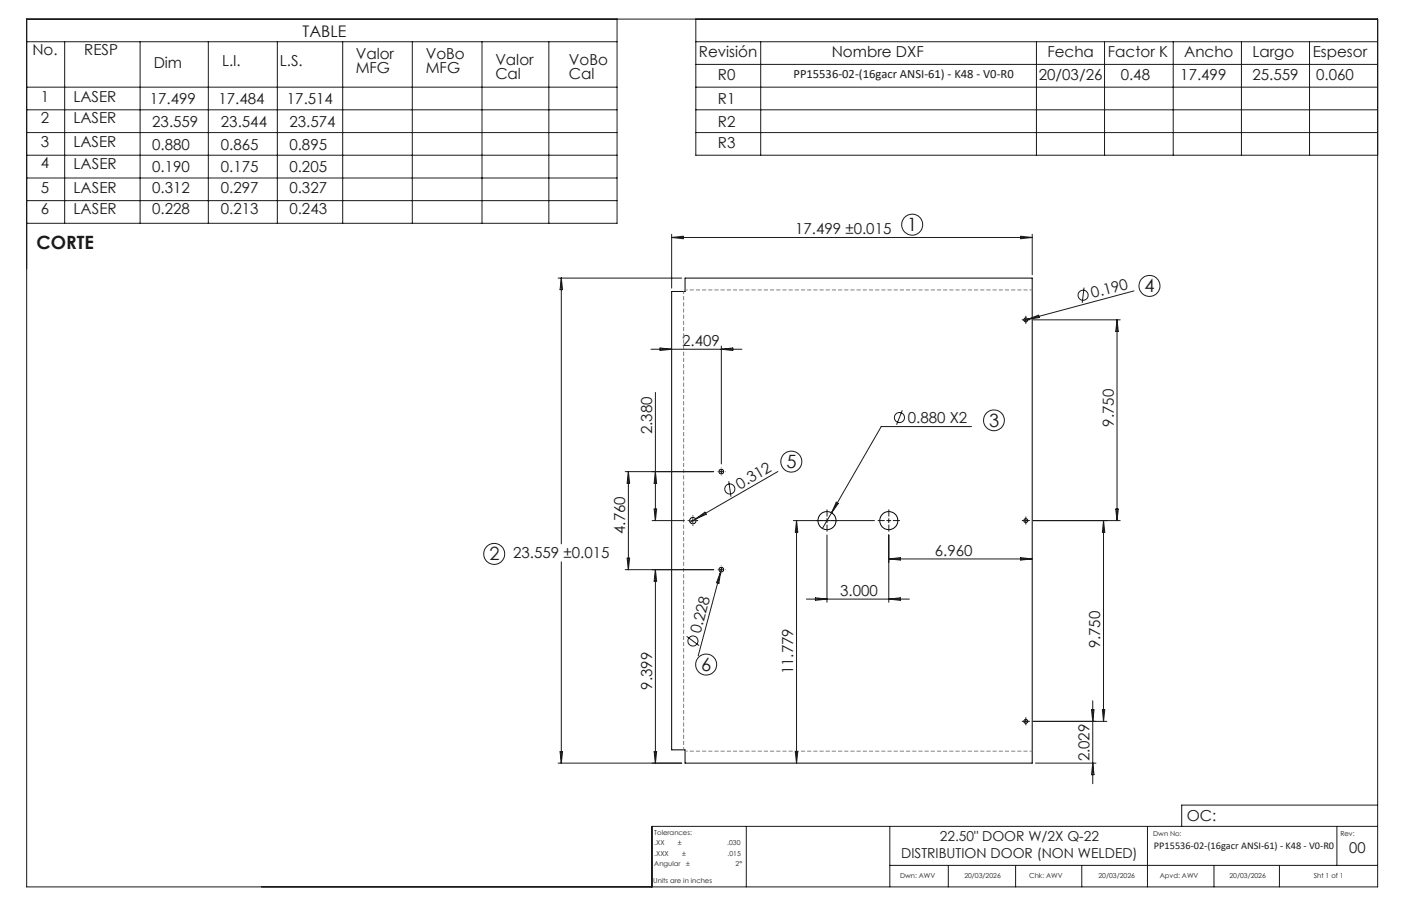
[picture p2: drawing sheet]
<svg xmlns="http://www.w3.org/2000/svg" width="432mm" height="279mm" viewBox="0 0 432 279" stroke-linecap="round" stroke-linejoin="round" font-family="sans-serif">
<g fill="none" stroke="#000" stroke-width=".31">
<path d="M211.1 85.8h107v149.5h-107v-4.1h-4.1v-141.3h4.1z"/>
<circle cx="316.2" cy="98.6" r=".6"/>
<circle cx="222.3" cy="145.4" r=".72"/>
<circle cx="213.5" cy="160.5" r=".98"/>
<circle cx="222.3" cy="175.7" r=".72"/>
<circle cx="254.9" cy="160.5" r="2.79"/>
<circle cx="273.9" cy="160.5" r="2.79"/>
<circle cx="316.2" cy="160.5" r=".6"/>
<circle cx="316.2" cy="222.5" r=".6"/>
</g>
<g fill="none" stroke="#191924" stroke-width=".31">
<path d="M8.2 5.9h416.4v267.6h-416.4zM8.2 12.9h182M19.9 12.9v56M43.2 12.9v56M64.2 12.9v56M85.5 12.9v56M105.6 12.9v56M127.1 12.9v56M148.6 12.9v56M169.2 12.9v56M190.2 5.9v63h-182M214.5 12.9h210.1"/>
<path d="M214.5 5.9v42h210.1M214.5 19.9h210.1M234.5 12.9v35M319.4 12.9v35M340.4 12.9v35M361.6 12.9v35M382.6 12.9v35M403.6 12.9v35M8.2 26.9h182M8.2 33.9h182M214.5 26.9h210.1M214.5 33.9h210.1"/>
<path d="M8.2 40.9h182M8.2 47.9h182M8.2 54.9h182M214.5 40.9h210.1M8.2 61.9h182M207 72.2v16.7M207 73.2h111.1M207 73.2l3.6-.4v.8zM314.6 72.8l3.5 .4-3.5 .4zM318.1 72.2v12.5M172 85.8h38.1M173 85.8v81.9"/>
<path d="M173 85.8l.4 3.5h-.8zM315.5 98.6h1.3M316.2 98v1.3M316.7 98.5l-1.1 .3M316.7 98.5l3.4-1.3 .2 .7zM318.4 98.6h26.9M334.1 88.7l-.5 4.7M344.3 98.6v61.9M344.3 98.6l.4 3.6h-.8zM349.5 89.7l-32.8 8.8M200.7 107.7h28M203.4 107.3l3.6 .4-3.6 .4z"/>
<path d="M222.3 106.7v36.4M222.3 107.7l3.5-.4v.8zM202 121v39.5M278.1 126.5l-1.8 4.5M299.4 131.6h-27.8l-15.3 26.6M192.7 145.5h27.3M193.7 145.5v30.2M193.7 145.5l.4 3.5h-.8zM201.6 157h.8l-.4 3.5zM202 145.5l.4 3.5h-.8zM213.5 159.9v1.3M221.7 145.5h1.2"/>
<path d="M222.3 144.8v1.2M224.6 148.4l.7 4.8M239.7 145.4l-25.3 14.7M254.9 159.9v1.3M256.3 158.2l-2.8 4.8M257.7 154.9l.7 .4-2.1 2.9zM273.9 159.9v1.3M316.2 159.9v1.3M343.9 157h.8l-.4 3.5zM173 173.2v62.1M192.7 175.7h27.3M193.3 172.1h.8l-.4 3.6z"/>
<path d="M201 160.5h9.9M202 175.7v59.6M202 175.7l.4 3.5h-.8zM212.9 160.5h1.3M214.4 160.1l-1.7 .9M214.4 160.1l2.9-2.2 .4 .7zM221.7 175.7h1.2M222.1 176.4l-6.9 25.8M222.1 176.4l-.5 3.5-.8-.2zM222.3 175v1.3M222.5 175l-.4 1.4M244.5 160.5h25"/>
<path d="M245.5 160.5l.4 3.6h-.8zM245.5 160.5v74.8M254.9 165v20.7M273.3 160.5h1.3M273.9 165v20.7M273.9 172.4h44.2M273.9 172.4l3.6-.4v.7zM314.6 172l3.5 .4-3.5 .3zM315.5 160.5h1.3M318.4 160.5h26.9M340.1 160.5v62M340.1 160.5l.4 3.6h-.7z"/>
<path d="M211.6 196.3l3.9 2.8M248.5 184.7h31.8M251.3 184.4l3.6 .3-3.6 .4zM273.9 184.7l3.6-.3v.7zM336.4 218.9h.8l-.4 3.6zM336.8 216.1v25.6M339.8 218.9h.7l-.4 3.6zM172 235.3h38.1M172.6 231.8h.8l-.4 3.5zM201.6 231.8h.8l-.4 3.5zM245.1 231.8h.8l-.4 3.5zM315.5 222.5h1.3"/>
<path d="M316.2 221.8v1.3M318.4 222.5h22.7M319.1 235.3h18.7M336.8 235.3l.4 3.6h-.8zM230 254.8v18.7M274.2 254.8v18.7M353.7 254.8v18.7M412 254.8v12.1M424.6 254.8h-223.7v18.7M424.6 248.3h-60.4v6.5M274.2 266.9h150.4M292.3 266.9v6.6"/>
<path d="M313 266.9v6.6M333.4 266.9v6.6M374.2 266.9v6.6M394.3 266.9v6.6"/>
<circle cx="281.1" cy="69.3" r="3.2"/>
<circle cx="333.8" cy="91.1" r="1.55"/>
<circle cx="354.3" cy="88.2" r="3.2"/>
<circle cx="277.2" cy="128.8" r="1.56"/>
<circle cx="306.4" cy="129.6" r="3.2"/>
<circle cx="224.9" cy="150.8" r="1.55"/>
<circle cx="243.9" cy="142.4" r="3.2"/>
<circle cx="152.3" cy="170.8" r="3.2"/>
<circle cx="213.6" cy="197.7" r="1.55"/>
<circle cx="217.6" cy="205" r="3.2"/>
</g>
<g fill="none" stroke="#191924" stroke-width=".31" stroke-dasharray="15.2 1.3 1.3 1.3" stroke-linecap="butt">
<path d="M315.5 98.6h-.6M316.2 98v-.6M316.2 99.2v.7M316.8 98.6h.6M213.6 159.3v-.4M221.1 145.4h-.1M222.3 144.2v-.1M222.3 146.7v.1M223.6 145.4h.1M254.9 159.3v-2.2M273.9 159.3v-2.2M316.2 159.9v-.6"/>
<path d="M212.3 160.5h-.4M213.6 161.8v.4M214.8 160.5h.4M221.1 175.6h-.1M222.3 174.4v-.1M222.3 176.9v.1M223.6 175.6h.1M253.6 160.5h-2.1M254.9 161.8v2.2M256.1 160.5h2.2M272.7 160.5h-2.2M273.9 161.8v2.2"/>
<path d="M275.2 160.5h2.2M315.5 160.5h-.6M316.2 161.2v.6M316.8 160.5h.6M315.5 222.4h-.6M316.2 221.8v-.6M316.2 223.1v.6M316.8 222.4h.6"/>
</g>
<path d="M318.1 89.4h-107M211.1 231.7h107" fill="none" stroke="#808080" stroke-width=".31" stroke-dasharray="1.3 .6" stroke-dashoffset=".5" stroke-linecap="butt"/>
<path d="M210.7 89.9v141.3" fill="none" stroke="#808080" stroke-width=".31" stroke-dasharray="1.3 .6" stroke-dashoffset=".4" stroke-linecap="butt"/>
<g font-size="5.6" fill="#191924">
<text x="279.6" y="71.3">1</text>
<text x="11.3" y="76.7">CORTE</text>
<text x="352.8" y="90.2">4</text>
<text x="304.8" y="131.6">3</text>
<text x="242.4" y="144.4">5</text>
<text x="150.8" y="172.8">2</text>
<text x="216.1" y="206.9">6</text>
</g>
<text font-size="4.9" fill="#191924" x="93.3" y="11.4">TABLE</text>
<g font-size="4.7" fill="#191924">
<text x="10" y="17">No.</text>
<text x="26" y="17">RESP</text>
<text x="215.4" y="17.6">Revisión</text>
<text x="256.3" y="17.6">Nombre DXF</text>
<text x="322.8" y="17.5">Fecha</text>
<text x="341.5" y="17.5">Factor K</text>
<text x="365" y="17.5">Ancho</text>
<text x="386" y="17.5">Largo</text>
<text x="404.6" y="17.5">Espesor</text>
<text x="47.4" y="20.9">Dim</text>
<text x="68.4" y="20.4">L.I.</text>
<text x="86.3" y="20.4">L.S.</text>
<text x="109.6" y="18.1">Valor</text>
<text x="109.6" y="22.6">MFG</text>
<text x="131.2" y="18.1">VoBo</text>
<text x="131.2" y="22.6">MFG</text>
<text x="152.7" y="20">Valor</text>
<text x="175.3" y="20">VoBo</text>
<text x="152.7" y="24.5">Cal</text>
<text x="175.3" y="24.5">Cal</text>
<text x="221.3" y="24.6">R0</text>
<text x="320.2" y="24.7">20/03/26</text>
<text x="345.4" y="24.7">0.48</text>
<text x="363.8" y="24.7">17.499</text>
<text x="386" y="24.7">25.559</text>
<text x="405.7" y="24.7">0.060</text>
<text x="12.6" y="31.3">1</text>
<text x="22.6" y="31.3">LASER</text>
<text x="46.1" y="32">17.499</text>
<text x="67.3" y="32">17.484</text>
<text x="88.4" y="32">17.514</text>
<text x="221.3" y="32.1">R1</text>
<text x="12.6" y="38">2</text>
<text x="22.6" y="38">LASER</text>
<text x="46.9" y="39.2">23.559</text>
<text x="68.1" y="39.2">23.544</text>
<text x="89.2" y="39.2">23.574</text>
<text x="221.3" y="39.1">R2</text>
<text x="12.6" y="45.4">3</text>
<text x="22.6" y="45.4">LASER</text>
<text x="46.9" y="46.1">0.880</text>
<text x="68.1" y="46.1">0.865</text>
<text x="89.2" y="46.1">0.895</text>
<text x="221.3" y="45.8">R3</text>
<text x="12.6" y="51.9">4</text>
<text x="22.7" y="52.3">LASER</text>
<text x="46.9" y="53.2">0.190</text>
<text x="68.1" y="53.2">0.175</text>
<text x="89.2" y="53.2">0.205</text>
<text x="12.6" y="59.5">5</text>
<text x="22.7" y="59.5">LASER</text>
<text x="46.9" y="59.5">0.312</text>
<text x="68.1" y="59.5">0.297</text>
<text x="89.2" y="59.5">0.327</text>
<text x="12.6" y="66.1">6</text>
<text x="22.7" y="66.1">LASER</text>
<text x="46.9" y="66.1">0.228</text>
<text x="68.1" y="66.1">0.213</text>
<text x="89.2" y="66.1">0.243</text>
<text x="245" y="72.2">17.499 ±0.015</text>
<text x="336.8" y="92" transform="rotate(-15 336.8 92)">0.190</text>
<text x="210.2" y="106.7">2.409</text>
<text x="279.8" y="130.5">0.880 X2</text>
<text x="343.3" y="131.6" transform="rotate(-90 343.3 131.6)">9.750</text>
<text x="201" y="133.9" transform="rotate(-90 201 133.9)">2.380</text>
<text x="228" y="151" transform="rotate(-30 228 151)">0.312</text>
<text x="192.7" y="164.7" transform="rotate(-90 192.7 164.7)">4.760</text>
<text x="158.2" y="172.2">23.559 ±0.015</text>
<text x="288.2" y="171.3">6.960</text>
<text x="259" y="183.7">3.000</text>
<text x="215.9" y="195.6" transform="rotate(-75 215.9 195.6)">0.228</text>
<text x="339.1" y="200" transform="rotate(-90 339.1 200)">9.750</text>
<text x="244.5" y="208" transform="rotate(-90 244.5 208)">11.779</text>
<text x="201" y="212.7" transform="rotate(-90 201 212.7)">9.399</text>
<text x="335.8" y="234.8" transform="rotate(-90 335.8 234.8)">2.029</text>
<text x="365.8" y="253.1">OC:</text>
</g>
<text font-size="4.6" fill="#191924" x="415.9" y="263">00</text>
<g font-size="4.2" fill="#191924">
<text x="289.7" y="259.3">22.50&quot; DOOR W/2X Q-22</text>
<text x="277.8" y="264.5">DISTRIBUTION DOOR (NON WELDED)</text>
</g>
<text font-size="3.9" fill="#191924" x="244.6" y="24">PP15536-02-(16gacr ANSI-61) - K48 - V0-R0</text>
<text font-size="3.2" fill="#191924" x="355.7" y="261.8">PP15536-02-(16gacr ANSI-61) - K48 - V0-R0</text>
<g font-size="2.1" fill="#191924">
<text x="201.7" y="257.6">Tolerances:</text>
<text x="355.4" y="257.8">Dwn No:</text>
<text x="413.1" y="257.8">Rev:</text>
<text x="201.7" y="260.7">.XX</text>
<text x="201.7" y="263.9">.XXX</text>
<text x="208.9" y="260.7">±</text>
<text x="210.2" y="263.9">±</text>
<text x="224.1" y="260.7">.030</text>
<text x="224.3" y="263.9">.015</text>
<text x="201.7" y="267">Angular</text>
<text x="211.5" y="267">±</text>
<text x="226.7" y="267">2°</text>
<text x="201.3" y="272.3">Units are in inches</text>
<text x="277.4" y="270.7">Dwn: AWV</text>
<text x="297.2" y="270.7">20/03/2026</text>
<text x="317.2" y="270.7">Chk: AWV</text>
<text x="338.6" y="270.7">20/03/2026</text>
<text x="357.5" y="270.7">Apvd: AWV</text>
<text x="378.9" y="270.7">20/03/2026</text>
<text x="404.9" y="270.7">Sht 1 of 1</text>
</g>
</svg>
